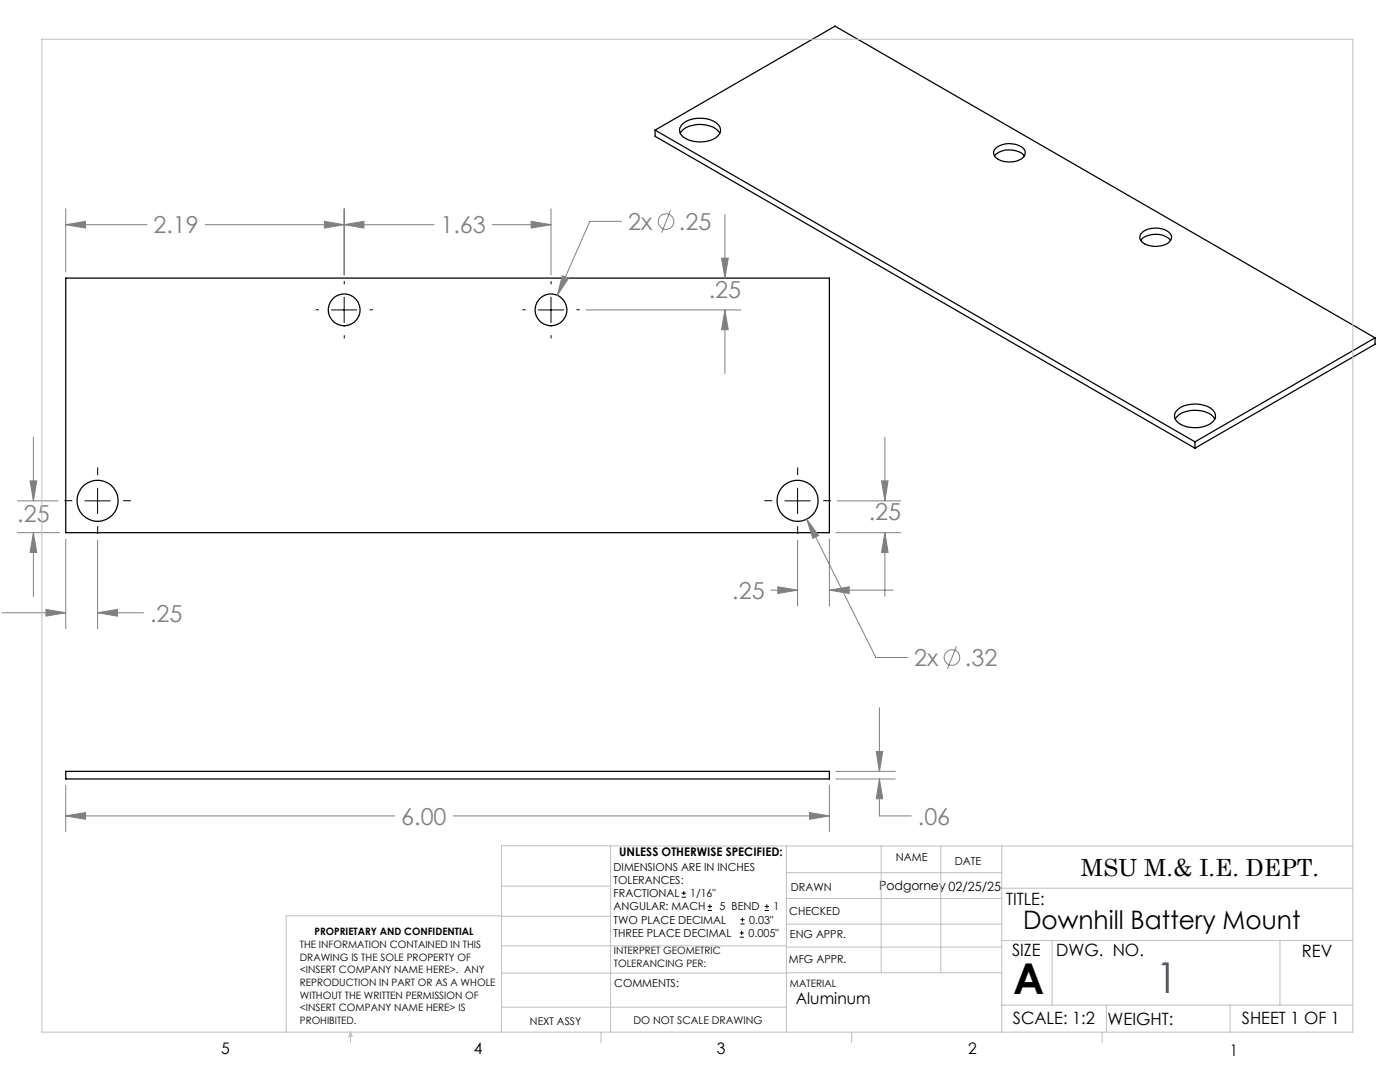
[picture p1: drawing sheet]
<svg xmlns="http://www.w3.org/2000/svg" width="279mm" height="216mm" viewBox="0 0 279 216" stroke-linecap="round" stroke-linejoin="round" font-family="sans-serif">
<g fill="none" stroke="#000" stroke-width=".25">
<path d="M130.7 26v1.2l107.8 62.2M130.7 26l107.8 62.2M130.7 26l36-20.8 107.7 62.2M135.7 26.6a5.1 5.1 0 0 1 5.9-1.5 3.3 3.3 0 0 1 2.1 1.5M136 25a5.7 5.7 0 0 1 7.3-.1 1.64 1.64 0 0 1-.5 2.7 5.9 5.9 0 0 1-6.9-.8 1.47 1.47 0 0 1 .1-1.8zM198.5 31.1a4.3 4.3 0 0 1 5.9 0M198.5 29.8a4.4 4.4 0 0 1 5.8-.1 1.48 1.48 0 0 1-1 2.3 4.3 4.3 0 0 1-4.9-.9l-.1-.9zM13.1 55.5h152.4v50.8h-152.4zM227.6 48a4.2 4.2 0 0 1 6 0M228 46.3a4.6 4.6 0 0 1 5.5 .3 1.46 1.46 0 0 1-1.1 2.3 4.4 4.4 0 0 1-4.8-1 1.27 1.27 0 0 1 .4-1.6zM274.4 67.4l-35.9 20.8M274.4 67.4v1.3l-35.9 20.7"/>
<path d="M234.5 83.6a5 5 0 0 1 5.1-1.6 3.5 3.5 0 0 1 2.9 1.6M234.8 82a5.9 5.9 0 0 1 6.3-.9 1.83 1.83 0 0 1 .9 3.1 6 6 0 0 1-6.9 .1 1.58 1.58 0 0 1-.3-2.3zM238.5 88.2v1.2M13.1 153.9h152.4v1.5h-152.4z"/>
<circle cx="68.7" cy="61.8" r="3.2"/>
<circle cx="110" cy="61.8" r="3.2"/>
<circle cx="19.5" cy="99.9" r="4.1"/>
<circle cx="159.2" cy="99.9" r="4.1"/>
</g>
<g fill="none" stroke="#808080" stroke-width=".2">
<path d="M13.1 44.8l4-.6v1.3zM13.1 41.7v12.5M13.1 44.8h16.2M41 44.8h45.6M64.7 44.2l4 .6-4 .7zM68.7 44.8l3.9-.6v1.3zM68.7 41.7v13.2M98.2 44.8h11.8M106 44.2l4 .6-4 .7zM110 41.7v13.2M112.2 55l1.3 .6-2.3 3.3zM124.1 44.2h-6.4l-6.5 14.7"/>
<path d="M133.8 42l-1.8 4.4M144 51.5h1.3l-.6 4zM144.7 42.8v12.7M116.9 61.8h30.9M144.7 61.8l.6 4h-1.3zM144.7 61.8v12.7M3.5 99.9h8.1M6 96h1.3l-.6 3.9zM6.7 87.2v12.7M167.1 99.9h12.7M175.9 96h1.3l-.6 3.9zM176.6 87.2v12.7"/>
<path d="M3.5 106.3h8.4M6.7 106.3l.6 3.9h-1.3zM6.7 106.3v12.7M13.1 107.6v17.8M19.5 107.8v17.6M153.9 117.8h5.3M155.2 117.1l4 .7-4 .6zM159.2 107.8v13.1M161 103.6l2.4 3.3-1.2 .5zM161 103.6l13.8 27.6h6.4M165.5 117.8l4-.7v1.3zM165.5 107.6v13.3"/>
<path d="M165.5 117.8h12.7M166.8 106.3h13M176.6 106.3l.6 3.9h-1.3zM176.6 106.3v12.7M.4 122.3h12.7M9.2 121.6l3.9 .7-3.9 .6zM19.5 122.3l3.9-.7v1.3zM19.5 122.3h9.1M190.9 129l-1.8 4.4M13.1 156.7v9.3M165.5 156.7v9.3M166.8 153.9h11.9"/>
<path d="M166.8 155.4h11.9M174.9 150h1.3l-.7 3.9zM175.5 155.4l.7 4h-1.3zM175.5 155.4v7.4h6.4M175.5 141.2v12.7M13.1 162.8l4-.7v1.4zM13.1 162.8h65.7M90.4 162.8h75.1M161.6 162.1l3.9 .7-3.9 .7z"/>
<circle cx="132.9" cy="44.2" r="1.56"/>
<circle cx="190" cy="131.2" r="1.56"/>
</g>
<g fill="none" stroke="#000" stroke-width=".2">
<path d="M68.7 59.3v5.1M110 59.3v5.1M66.1 61.8h5.1M107.4 61.8h5.1M16.9 99.9h5.1M19.5 97.4v5.1M156.6 99.9h5.1M159.2 97.4v5.1M136 179h.9M136 178.2h.9M136.5 177.8v.8M141.3 181.7h.8"/>
<path d="M141.3 180.9h.8M141.7 180.4v.9M147.6 187h.8M147.6 186.2h.8M147.8 184.4h.8M147.8 183.5h.8M148 185.7v.9M148.2 183.1v.8M152.6 181.7h.9M152.6 180.9h.9M153 180.4v.9"/>
</g>
<g fill="none" stroke="#000" stroke-width=".2" stroke-dasharray="15.2 1.3 1.3 1.3" stroke-linecap="butt">
<path d="M68.7 56.7v-.6M110 56.7v-.6M63.6 61.8h-.6M68.7 66.9v.6M73.8 61.8h.6M104.9 61.8h-.6M110 66.9v.6M115.1 61.8h.6M14.4 99.9h-1.6M19.5 94.8v-1.5M24.6 99.9h1.5M154.1 99.9h-1.6"/>
<path d="M159.2 94.8v-1.5M164.3 99.9h1.5M19.5 105v1.6M159.2 105v1.6"/>
</g>
<g fill="none" stroke="#c0c0c0" stroke-width=".2">
<path d="M8.4 7.8h261.6v198.2h-261.6zM100.1 176.8h21.7M121.8 168.8v37.2M157 168.8v37.2M157 179.3h42.9M157 174.1h42.9M175.9 168.8v25.3M187.7 168.8v25.3M199.9 177.2h70.1M199.9 168.8v37.2M270 168.8h-169.9v37.2M100.1 194.2h56.9"/>
<path d="M100.1 188.7h56.9M100.1 182.8h21.7M100.1 182.7h-43v23.3M157 194.1h42.9M157 184.4h42.9M157 189h42.9M199.9 187.7h70.1M210 187.7v12.9M255.4 187.7v12.9M70 206v2.1M70 206l.3 .8h-.7zM100.1 201h56.9"/>
<path d="M119.9 206v2.1M170 206v2.1M199.9 200.6h70.1M220 206v2.1M220.8 200.6v5.4M245.5 200.6v5.4"/>
</g>
<path d="M13.1 162.8l4-.7v1.4zM161.6 162.1l3.9 .7-3.9 .7zM174.9 150h1.3l-.7 3.9zM175.5 155.4l.7 4h-1.3zM161 103.6l1.2 3.8 1.2-.5zM112.2 55l-1 3.9 2.3-3.3zM19.5 122.3l3.9-.7v1.3zM9.2 121.6l3.9 .7-3.9 .6zM6 96h1.3l-.6 3.9zM6.7 106.3l.6 3.9h-1.3zM68.7 44.8l3.9-.6v1.3zM106 44.2l4 .6-4 .7zM64.7 44.2l4 .6-4 .7zM13.1 44.8l4-.6v1.3zM175.9 96h1.3l-.6 3.9zM176.6 106.3l.6 3.9h-1.3zM155.2 117.1l4 .7-4 .6zM165.5 117.8l4-.7v1.3zM144.7 61.8l.6 4h-1.3zM144 51.5h1.3l-.6 4z" fill="#808080"/>
<text font-size="8.5" x="202.2" y="198.3">A</text>
<text font-size="8.5" fill="#00f" x="230.8" y="198.1">1</text>
<text font-size="5.1" x="204.2" y="185.4">Downhill Battery Mount</text>
<g font-size="4.7" fill="#808080">
<text x="30.6" y="46.6">2.19</text>
<text x="87.9" y="46.6">1.63</text>
<text x="125.4" y="45.9">2x</text>
<text x="135.5" y="45.9">.25</text>
<text x="141.5" y="59.4">.25</text>
<text x="3.5" y="104.2">.25</text>
<text x="173.4" y="103.9">.25</text>
<text x="146.1" y="119.5">.25</text>
<text x="30" y="124">.25</text>
<text x="182.5" y="132.9">2x</text>
<text x="192.6" y="132.9">.32</text>
<text x="80.1" y="164.6">6.00</text>
<text x="183.2" y="164.6">.06</text>
</g>
<text font-size="4.7" x="215.7" y="174.7">MSU M.&amp; I.E. DEPT.</text>
<g font-size="3.4">
<text x="200.8" y="180.5">TITLE:</text>
<text x="202" y="190.8">SIZE</text>
<text x="210.8" y="190.9">DWG. NO.</text>
<text x="259.8" y="191">REV</text>
<text x="202.1" y="204.4">SCALE: 1:2</text>
<text x="221" y="204.5">WEIGHT:</text>
<text x="247.8" y="204.4">SHEET 1 OF 1</text>
</g>
<g font-size="3.2">
<text x="158.8" y="200.4">Aluminum</text>
<text x="44.2" y="210.4">5</text>
<text x="94.6" y="210.3">4</text>
<text x="143.1" y="210.4">3</text>
<text x="193.2" y="210.3">2</text>
<text x="245.4" y="210.6">1</text>
</g>
<text font-size="2.5" x="175.4" y="177.7">Podgorney 02/25/25</text>
<text font-size="2.4" x="123.6" y="170.8">UNLESS OTHERWISE SPECIFIED:</text>
<g font-size="2.2">
<text x="122.5" y="173.7">DIMENSIONS ARE IN INCHES</text>
<text x="178.8" y="171.8">NAME</text>
<text x="190.6" y="172.5">DATE</text>
<text x="122.5" y="176.4">TOLERANCES:</text>
<text x="122.5" y="179">FRACTIONAL</text>
<text x="137.8" y="179">1/16&quot;</text>
<text x="157.8" y="177.8">DRAWN</text>
<text x="122.5" y="184.3">TWO PLACE DECIMAL</text>
<text x="122.5" y="181.7">ANGULAR: MACH</text>
<text x="143.6" y="181.7">5 BEND</text>
<text x="149.5" y="184.3">0.03&quot;</text>
<text x="154.4" y="181.7">1</text>
<text x="157.5" y="182.5">CHECKED</text>
<text x="122.5" y="187">THREE PLACE DECIMAL</text>
<text x="149.4" y="187">0.005&quot;</text>
<text x="157.6" y="187.2">ENG APPR.</text>
<text x="122.6" y="197">COMMENTS:</text>
<text x="157.4" y="192.2">MFG APPR.</text>
</g>
<g font-size="2.1">
<text x="105.8" y="204.5">NEXT ASSY</text>
<text x="126.4" y="204.3">DO NOT SCALE DRAWING</text>
</g>
<g font-size="2">
<text x="59.8" y="189.2">THE INFORMATION CONTAINED IN THIS</text>
<text x="59.8" y="191.7">DRAWING IS THE SOLE PROPERTY OF</text>
<text x="62.8" y="186.5">PROPRIETARY AND CONFIDENTIAL</text>
<text x="122.5" y="190.4">INTERPRET GEOMETRIC</text>
<text x="59.8" y="194.2">&lt;INSERT COMPANY NAME HERE&gt;. ANY</text>
<text x="59.8" y="196.8">REPRODUCTION IN PART OR AS A WHOLE</text>
<text x="122.5" y="192.9">TOLERANCING PER:</text>
<text x="157.7" y="197">MATERIAL</text>
<text x="59.8" y="199.3">WITHOUT THE WRITTEN PERMISSION OF</text>
<text x="59.8" y="201.8">&lt;INSERT COMPANY NAME HERE&gt; IS</text>
<text x="59.8" y="204.3">PROHIBITED.</text>
</g>
</svg>
